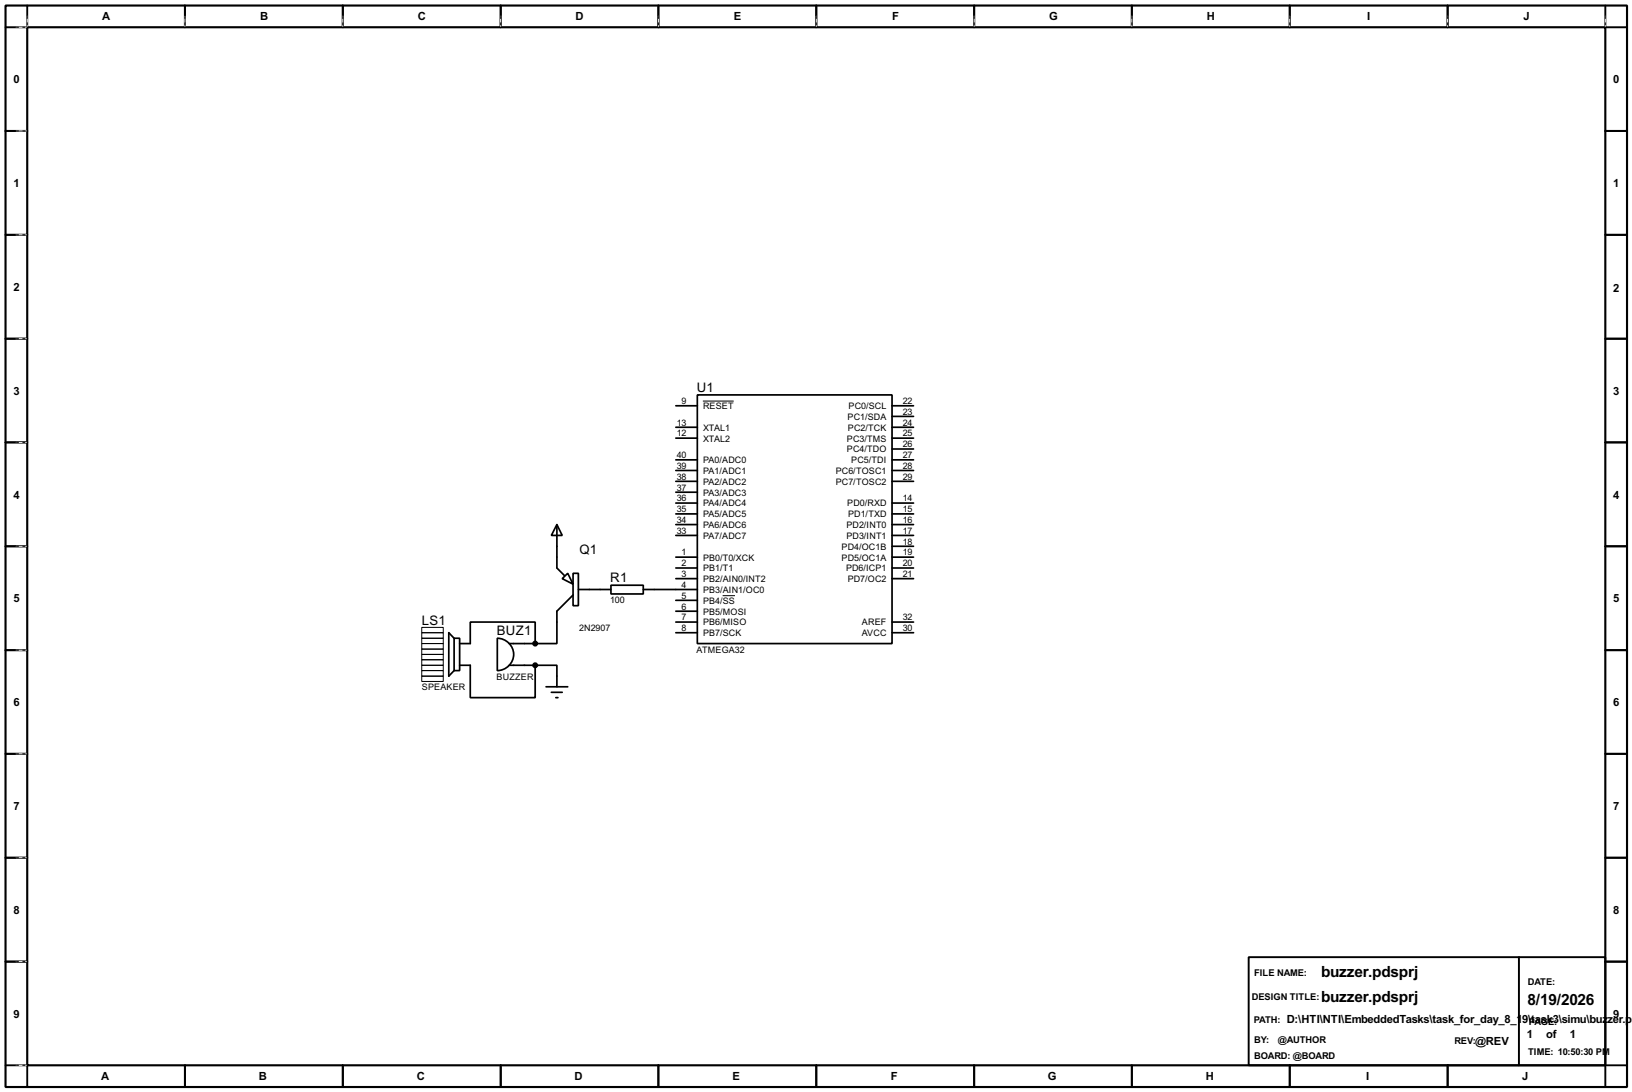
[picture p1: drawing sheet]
<svg xmlns="http://www.w3.org/2000/svg" width="383mm" height="256mm" viewBox="0 0 383 256" stroke-linecap="round" stroke-linejoin="round" font-family="sans-serif">
<path d="M1.3 1.3h381v254h-381zM6.4 6.4h370.8v243.8h-370.8z" fill="none" stroke="#000" stroke-width=".5"/>
<g fill="none" stroke="#000" stroke-width=".45">
<path d="M6.4 1.3v5.1h-5.1M43.5 1.3v5.1M80.6 1.3v5.1M117.7 1.3v5.1M154.7 1.3v5.1M191.8 1.3v5.1M228.9 1.3v5.1M266 1.3v5.1M303.1 1.3v5.1M340.2 1.3v5.1M377.2 1.3v5.1h5.1M1.3 30.8h5.1"/>
<path d="M377.2 30.8h5.1M1.3 55.2h5.1M377.2 55.2h5.1M1.3 79.6h5.1M377.2 79.6h5.1M1.3 103.9h5.1M377.2 103.9h5.1M1.3 128.3h5.1M377.2 128.3h5.1M1.3 152.7h5.1M377.2 152.7h5.1M1.3 177.1h5.1"/>
<path d="M377.2 177.1h5.1M1.3 201.5h5.1M377.2 201.5h5.1M1.3 225.9h5.1M293.4 224.8h83.8v25.4h-83.8zM356.9 224.8v25.4M377.2 225.9h5.1M1.3 250.2h5.1v5.1M43.5 250.2v5.1M80.6 250.2v5.1M117.7 250.2v5.1M154.7 250.2v5.1"/>
<path d="M191.8 250.2v5.1M228.9 250.2v5.1M266 250.2v5.1M303.1 250.2v5.1M340.2 250.2v5.1M382.3 250.2h-5.1v5.1"/>
</g>
<g fill="none" stroke="#fff" stroke-width=".23">
<path d="M3.9 6.4h2.3M6.4 3.9v2.3M43.5 3.9v2.3M80.6 3.9v2.3M117.7 3.9v2.3M154.7 3.9v2.3M191.8 3.9v2.3M228.9 3.9v2.3M266 3.9v2.3M303.1 3.9v2.3M340.2 3.9v2.3M377.2 3.9v2.3"/>
<path d="M3.9 30.8h2.3M3.9 55.2h2.3M3.9 79.6h2.3M3.9 103.9h2.3M3.9 128.3h2.3M3.9 152.7h2.3M3.9 177.1h2.3M3.9 201.5h2.3M3.9 225.9h2.3M3.9 250.2h2.3"/>
</g>
<g fill="none" stroke="#000" stroke-width=".23" stroke-dasharray=".5 1">
<path d="M3.9 6.4h2.3M6.4 3.9v2.3M43.5 3.9v2.3M80.6 3.9v2.3M117.7 3.9v2.3M154.7 3.9v2.3M191.8 3.9v2.3M228.9 3.9v2.3M266 3.9v2.3M303.1 3.9v2.3M340.2 3.9v2.3M377.2 3.9v2.3"/>
<path d="M3.9 30.8h2.3M3.9 55.2h2.3M3.9 79.6h2.3M3.9 103.9h2.3M3.9 128.3h2.3M3.9 152.7h2.3M3.9 177.1h2.3M3.9 201.5h2.3M3.9 225.9h2.3M3.9 250.2h2.3"/>
</g>
<g fill="none" stroke="#000" stroke-width=".4">
<path d="M158.8 95.3h5.1M163.9 92.8h45.7v58.4h-45.7zM209.6 95.3h5.1M209.6 97.8h5.1M158.8 102.9h5.1M158.8 100.4h5.1M158.8 118.2h5.1M158.8 108h5.1M158.8 110.5h5.1M158.8 113.1h5.1M158.8 115.6h5.1M209.6 102.9h5.1"/>
<path d="M209.6 100.4h5.1M209.6 118.2h5.1M209.6 105.5h5.1M209.6 108h5.1M209.6 110.5h5.1M209.6 113.1h5.1M130.9 123.2l1.2 2.6h-2.5zM130.9 123.2v10.2l1.7 1.8M132.1 135.9l1.3-1.2 1.3 2.5zM134.7 134.7h1.2v7.6h-1.2zM134.7 139.8l-3.8 3.8v7.6h-5.1M135.9 138.5h7.7"/>
<path d="M143.6 137.5h7.6v2h-7.6zM151.2 138.5h12.7M158.8 130.9h5.1M158.8 133.4h5.1M158.8 135.9h5.1M158.8 120.7h5.1M158.8 123.2h5.1M158.8 125.8h5.1M209.6 130.9h5.1M209.6 133.4h5.1M209.6 135.9h5.1M209.6 120.7h5.1"/>
<path d="M209.6 123.2h5.1M209.6 125.8h5.1M209.6 128.3h5.1M106.7 149.9h1.3v7.6h-1.3zM106.7 149.9l-1.2-1.3v10.2l1.2-1.3M108 151.2h2.5v-5.1h15.3v5.1M108 156.3h2.5v7.6h15.3v-7.6M116.9 149.9a3.8 3.8 0 0 1 3.8 3.8 3.8 3.8 0 0 1-3.8 3.8zM119.7 151.2h6.1M119.7 156.3h6.1M125.8 156.3h5.1v5M158.8 141h5.1"/>
<path d="M158.8 143.6h5.1M158.8 146.1h5.1M158.8 148.6h5.1M209.6 146.1h5.1M209.6 148.6h5.1M128.3 161.3h5.1M129.6 162.6h2.5M130.6 163.9h.5"/>
</g>
<path d="M165.2 94.2h7.2M169.8 139.9h2.9M99.1 147.4h5.1v1.2h-5.1zM99.1 148.6h5.1v1.3h-5.1zM99.1 149.9h5.1v1.3h-5.1zM99.1 151.2h5.1v1.3h-5.1zM99.1 153.7h5.1v1.3h-5.1zM99.1 155h5.1v1.3h-5.1zM99.1 156.3h5.1v1.2h-5.1zM99.1 157.5h5.1v1.3h-5.1zM99.1 158.8h5.1v1.3h-5.1zM99.1 152.5h5.1v1.2h-5.1z" fill="none" stroke="#000" stroke-width=".23"/>
<g fill="#000" stroke="#000" stroke-width=".4">
<circle cx="125.7" cy="151.2" r=".5"/>
<circle cx="125.7" cy="156.3" r=".5"/>
</g>
<g font-size="4.1">
<text x="310.4" y="229.5">buzzer.pdsprj</text>
<text x="310.4" y="235.4">buzzer.pdsprj</text>
<text x="359" y="236.1">8/19/2026</text>
</g>
<g font-size="3.5">
<text x="163.7" y="92">U1</text>
<text x="136.2" y="130.1">Q1</text>
<text x="143.4" y="136.7">R1</text>
<text x="99.2" y="146.8">LS1</text>
<text x="116.7" y="149.1">BUZ1</text>
</g>
<g font-size="3">
<text x="24" y="4.6">A</text>
<text x="61.1" y="4.6">B</text>
<text x="98.2" y="4.6">C</text>
<text x="135.2" y="4.6">D</text>
<text x="172.4" y="4.6">E</text>
<text x="209.6" y="4.6">F</text>
<text x="246.5" y="4.6">G</text>
<text x="283.6" y="4.6">H</text>
<text x="321.2" y="4.6">I</text>
<text x="358" y="4.6">J</text>
<text x="3.2" y="19.5">0</text>
<text x="379.1" y="19.5">0</text>
<text x="3.2" y="44">1</text>
<text x="379.1" y="44">1</text>
<text x="3.2" y="68.4">2</text>
<text x="379.1" y="68.6">2</text>
<text x="3.2" y="92.7">3</text>
<text x="379.1" y="92.7">3</text>
<text x="3.2" y="117.1">4</text>
<text x="379.1" y="117.1">4</text>
<text x="3.2" y="141.5">5</text>
<text x="379.1" y="141.5">5</text>
<text x="3.2" y="165.9">6</text>
<text x="379.1" y="165.9">6</text>
<text x="3.2" y="190.3">7</text>
<text x="379.1" y="190.3">7</text>
<text x="3.2" y="214.7">8</text>
<text x="379.1" y="214.7">8</text>
<text x="3.2" y="239.1">9</text>
<text x="379.1" y="239.1">9</text>
<text x="302.3" y="240.4">D:\HTI\NTI\EmbeddedTasks\task_for_day_8_1</text>
<text x="346.7" y="245.5">@REV</text>
<text x="357.7" y="240.4">9\task3\simu\buz</text>
<text x="358.8" y="243.9">1</text>
<text x="363.3" y="243.9">of</text>
<text x="368.9" y="243.9">1</text>
<text x="377.8" y="240.4">zer.pd</text>
<text x="23.8" y="253.8">A</text>
<text x="60.8" y="253.8">B</text>
<text x="97.9" y="253.8">C</text>
<text x="135" y="253.8">D</text>
<text x="172.1" y="253.8">E</text>
<text x="209.3" y="253.8">F</text>
<text x="246.2" y="253.8">G</text>
<text x="283.3" y="253.8">H</text>
<text x="321" y="253.8">I</text>
<text x="357.7" y="253.8">J</text>
</g>
<g font-size="2.5">
<text x="294.7" y="229.3">FILE NAME:</text>
<text x="359" y="231.3">DATE:</text>
<text x="294.1" y="234.9">DESIGN TITLE:</text>
<text x="294.6" y="240.2">PATH:</text>
<text x="294.7" y="245">BY:</text>
<text x="300.3" y="245">@AUTHOR</text>
<text x="341.7" y="245.3">REV:</text>
<text x="359.2" y="240.7">PAGE:</text>
<text x="294.7" y="248.7">BOARD: @BOARD</text>
<text x="359" y="247.8">TIME: 10:50:30 PM</text>
</g>
<g font-size="2.4">
<text x="160.2" y="94.9">9</text>
<text x="212.1" y="94.9">22</text>
<text x="159" y="100">13</text>
<text x="165.2" y="96.1">RESET</text>
<text x="165.2" y="101.2">XTAL1</text>
<text x="199.1" y="98.6">PC1/SDA</text>
<text x="199.2" y="101.2">PC2/TCK</text>
<text x="199.4" y="96.1">PC0/SCL</text>
<text x="212.1" y="97.4">23</text>
<text x="212.1" y="100">24</text>
<text x="159" y="102.5">12</text>
<text x="159" y="107.6">40</text>
<text x="165.2" y="103.7">XTAL2</text>
<text x="199" y="103.7">PC3/TMS</text>
<text x="199" y="106.3">PC4/TDO</text>
<text x="212.1" y="102.5">25</text>
<text x="212.1" y="105.1">26</text>
<text x="212.1" y="107.6">27</text>
<text x="159" y="112.7">38</text>
<text x="159" y="110.1">39</text>
<text x="165.2" y="113.9">PA2/ADC2</text>
<text x="165.2" y="111.3">PA1/ADC1</text>
<text x="165.2" y="108.8">PA0/ADC0</text>
<text x="196.4" y="111.3">PC6/TOSC1</text>
<text x="196.4" y="113.9">PC7/TOSC2</text>
<text x="200" y="108.8">PC5/TDI</text>
<text x="212.1" y="110.1">28</text>
<text x="212.1" y="112.7">29</text>
<text x="159" y="117.8">36</text>
<text x="159" y="115.2">37</text>
<text x="165.2" y="119">PA4/ADC4</text>
<text x="165.2" y="116.4">PA3/ADC3</text>
<text x="199.1" y="119">PD0/RXD</text>
<text x="212.1" y="117.8">14</text>
<text x="159" y="125.4">33</text>
<text x="159" y="122.8">34</text>
<text x="159" y="120.3">35</text>
<text x="165.2" y="124">PA6/ADC6</text>
<text x="165.2" y="121.5">PA5/ADC5</text>
<text x="198.9" y="124">PD2/INT0</text>
<text x="199.3" y="121.5">PD1/TXD</text>
<text x="212.1" y="120.3">15</text>
<text x="212.1" y="122.8">16</text>
<text x="212.1" y="125.4">17</text>
<text x="160.2" y="130.5">1</text>
<text x="165.2" y="131.7">PB0/T0/XCK</text>
<text x="165.2" y="126.6">PA7/ADC7</text>
<text x="197.7" y="129.1">PD4/OC1B</text>
<text x="197.7" y="131.7">PD5/OC1A</text>
<text x="198.9" y="126.6">PD3/INT1</text>
<text x="212.1" y="127.9">18</text>
<text x="212.1" y="130.5">19</text>
<text x="160.2" y="133">2</text>
<text x="160.2" y="135.5">3</text>
<text x="165.2" y="134.2">PB1/T1</text>
<text x="165.2" y="136.7">PB2/AIN0/INT2</text>
<text x="198.8" y="134.2">PD6/ICP1</text>
<text x="199.2" y="136.7">PD7/OC2</text>
<text x="212.1" y="133">20</text>
<text x="212.1" y="135.5">21</text>
<text x="143.4" y="141.7">100</text>
<text x="160.2" y="138.1">4</text>
<text x="160.2" y="140.6">5</text>
<text x="160.2" y="143.2">6</text>
<text x="165.2" y="139.3">PB3/AIN1/OC0</text>
<text x="165.2" y="141.8">PB4/SS</text>
<text x="136.1" y="148.3">2N2907</text>
<text x="160.2" y="145.7">7</text>
<text x="160.2" y="148.2">8</text>
<text x="165.2" y="144.4">PB5/MOSI</text>
<text x="165.2" y="146.9">PB6/MISO</text>
<text x="165.2" y="149.4">PB7/SCK</text>
<text x="202.5" y="149.4">AVCC</text>
<text x="202.5" y="146.9">AREF</text>
<text x="212.1" y="145.7">32</text>
<text x="212.1" y="148.2">30</text>
<text x="163.7" y="153.4">ATMEGA32</text>
<text x="116.7" y="159.7">BUZZER</text>
<text x="99.1" y="162.1">SPEAKER</text>
</g>
</svg>
